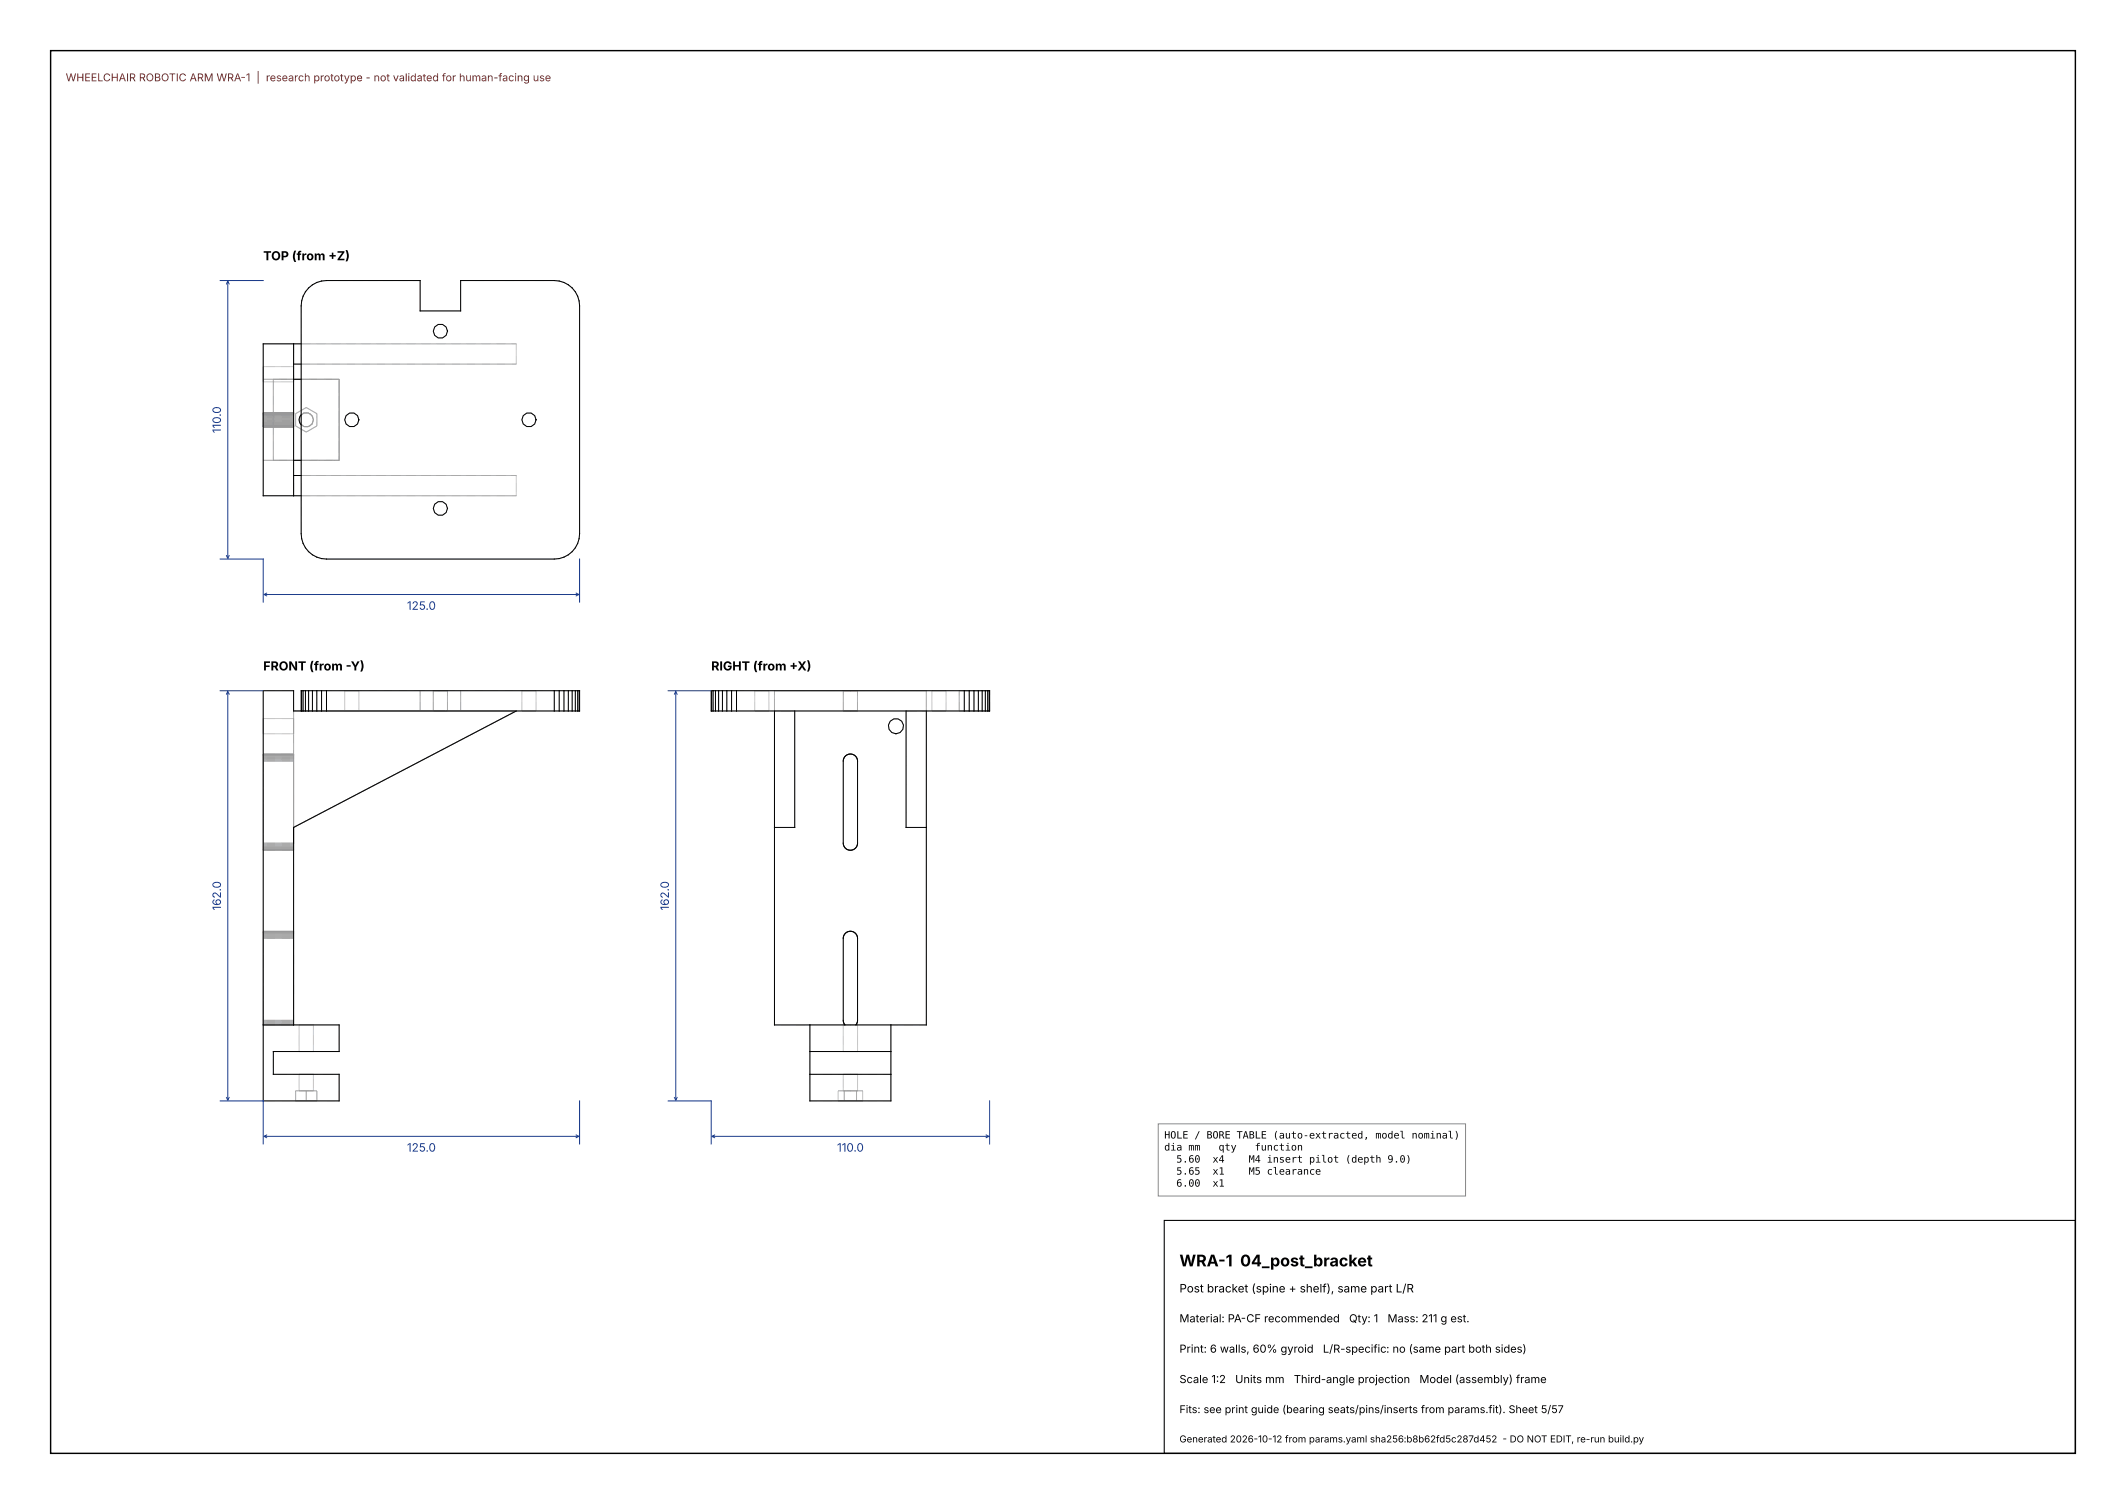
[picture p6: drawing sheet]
<svg xmlns="http://www.w3.org/2000/svg" width="420mm" height="297mm" viewBox="0 0 420 297" stroke-linecap="round" stroke-linejoin="round" font-family="sans-serif">
<path d="M10 10h400v277h-400z" fill="none" stroke="#000" stroke-width=".28"/>
<path d="M230 241h180v46h-180z" fill="none" stroke="#000" stroke-width=".21"/>
<g fill="none" stroke="#9a9a9a" stroke-width=".2">
<path d="M61 56.9a5 5 0 0 1 3.5-1.5h18.5v6h8v-6h18.5a5 5 0 0 1 5 5v45a5 5 0 0 1-5 5h-45a5 5 0 0 1-5-5v-45a5 5 0 0 1 1.5-3.5zM52 72.4v3M52 74.9h15v16h-15M52 75.4h6M52 72.4h6M54 74.9v16M58 72.4v3M58 71.9h44v-4h-50v30h50v-4h-44M58 67.9v30M52 81.8h6M52 81.7h6M52 84h6"/>
<path d="M52 81.6h6M52 81.5h6M52 84.1h6M52 84.2h6M52 84.3h6M52 81.9h6M52 82h6M52 82.2h6M52 83.9h6M52 82.4h6M52 83.8h6M52 82.5h6"/>
<path d="M52 83.6h6M52 82.7h6M52 83.4h6M52 82.9h6M52 83.3h6M52 83.1h6M58.4 81.7l2.1-1.2 2.1 1.2v2.4l-2.1 1.2-2.1-1.2zM59.5 81.9a1.41 1.41 0 0 1 1.5-.3 1.41 1.41 0 0 1 .9 1.3M61.9 82.9a1.41 1.41 0 0 1-.9 1.3 1.41 1.41 0 0 1-1.5-.3M59.6 136.4v4M59.9 136.4v4M60.3 136.4v4"/>
<path d="M61 136.4v4M61.7 136.4v4M62.6 136.4v4M63.5 136.4v4M64.5 136.4v4M68.1 136.4h2.8v4h-2.8zM83 136.4v4M85.6 136.4h2.8v4h-2.8zM91 136.4v4M103.1 136.4h2.8v4h-2.8zM109.5 136.4v4M110.5 136.4v4"/>
<path d="M111.4 136.4v4M112.3 136.4v4M113 136.4v4M113.7 136.4v4M114.1 136.4v4M114.4 136.4v4M140.5 136.4h55v4h-55zM140.6 136.4v4M140.9 136.4v4M141.3 136.4v4M142 136.4v4M142.7 136.4v4"/>
<path d="M143.6 136.4v4M144.5 136.4v4M145.5 136.4v4M149.1 136.4h2.8M149.1 136.4v4M151.9 136.4v4M153 136.4v66h30v-66M166.6 136.4h2.8M166.6 136.4v4M169.4 136.4v4M184.1 136.4h2.8M184.1 136.4v4"/>
<path d="M186.9 136.4v4M189.5 136.4v4M190.5 136.4v4M191.5 136.4v4M192.4 136.4v4M193.3 136.4v4M194 136.4v4M194.7 136.4v4M195.1 136.4v4M195.4 136.4v4M52 141.9h6v3h-6zM52 150.3h6"/>
<path d="M52 150.1h6M52 149.9h6M52 149.8h6M52 149.6h6M52 149.5h6M52 149.3h6M52 149.2h6M52 149.1h6M52 149h6M52 148.9h6M58 140.4h56.5v-4h-55v4M102 140.4l-44 23"/>
<path d="M149.1 140.4h2.8M157 140.4v23M166.6 140.4h2.8M167 149.3a1.41 1.41 0 0 1 1.5-.3 1.41 1.41 0 0 1 .9 1.3v16.2a1.41 1.41 0 0 1-1.4 1.4 1.41 1.41 0 0 1-1.4-1.4v-16.2l.1-.5zM179 140.4v23M184.1 140.4h2.8M52 167h6M52 166.9h6M52 167.2h6M52 166.7h6M52 167.3h6M52 166.5h6"/>
<path d="M52 167.5h6M52 167.6h6M52 167.7h6M52 167.8h6M52 167.9h6M52 185.3h6M52 185.1h6M52 184.9h6M52 184.8h6M52 184.6h6M52 184.5h6M52 184.3h6"/>
<path d="M52 184.2h6M52 184.1h6M52 184h6M52 183.9h6M52 202.4h15v5.3h-13v4.5h13v5.2h-15v-81h6v66M52 202.3h6M52 202.2h6M52 202h6M52 201.9h6M52 201.7h6M52 201.5h6M58.4 217.4v-2h4.2v2"/>
<path d="M59.1 202.4h2.8v5.3h-2.8zM59.1 212.2h2.8v3.2h-2.8zM60.5 215.4v2M160 212.2h16M160 207.7h16M160 202.4v15h16v-15M165.6 217.4v-2h4.8v2M166.6 202.4h2.8M166.6 212.2h2.8M166.6 207.7h2.8M166.6 215.4h2.8M166.6 202.4v5.3"/>
<path d="M166.6 212.2v3.2M166.8 215.4v2M166.9 202.4l-.3-.9v-16.2a1.41 1.41 0 0 1 1.4-1.4 1.41 1.41 0 0 1 1.4 1.4v16.2l-.3 .9M169.2 215.4v2M169.4 202.4v5.3M169.4 212.2v3.2"/>
<circle cx="87" cy="65.4" r="1.4"/>
<circle cx="60.5" cy="82.9" r="1.41"/>
<circle cx="69.5" cy="82.9" r="1.4"/>
<circle cx="104.5" cy="82.9" r="1.4"/>
<circle cx="87" cy="100.4" r="1.4"/>
<circle cx="177" cy="143.4" r="1.5"/>
</g>
<g fill="none" stroke="#000" stroke-width=".2">
<path d="M61 56.9a5 5 0 0 1 3.5-1.5h18.5v6h8v-6h18.5a5 5 0 0 1 5 5v45a5 5 0 0 1-5 5h-45a5 5 0 0 1-5-5v-45a5 5 0 0 1 1.5-3.5zM58 67.9v30M58 74.9h1.5M58 71.9h1.5M59.5 67.9h-7.5v30h7.5M58 90.9h1.5M58 93.9h1.5M59.5 81.9a1.41 1.41 0 0 0 0 2M59.6 136.4v4M59.9 136.4v4M60.3 136.4v4M61 136.4v4"/>
<path d="M61.7 136.4v4M62.6 136.4v4M63.5 136.4v4M64.5 136.4v4M109.5 136.4v4M110.5 136.4v4M111.4 136.4v4M112.3 136.4v4M113 136.4v4M113.7 136.4v4M114.1 136.4v4M114.4 136.4v4"/>
<path d="M140.5 136.4h55v4h-55zM140.6 136.4v4M140.9 136.4v4M141.3 136.4v4M142 136.4v4M142.7 136.4v4M143.6 136.4v4M144.5 136.4v4M145.5 136.4v4M190.5 136.4v4M191.5 136.4v4M192.4 136.4v4"/>
<path d="M193.3 136.4v4M194 136.4v4M194.7 136.4v4M195.1 136.4v4M195.4 136.4v4M59.5 140.4v-4h55v4h-56.5v-4h-6v81h15v-5.2h-13v-4.5h13v-5.3h-15M102 140.4l-44 23v39M153 140.4v62h30v-62M157 140.4v23h-4M167 149.3a1.41 1.41 0 0 1 1.5-.3 1.41 1.41 0 0 1 .9 1.3v16.2a1.41 1.41 0 0 1-1.4 1.4 1.41 1.41 0 0 1-1.4-1.4v-16.2l.1-.5zM179 140.4v23h4M160 202.4v15h16v-15"/>
<path d="M160 212.2h16M160 207.7h16M166.9 202.4l-.3-.9v-16.2a1.41 1.41 0 0 1 1.4-1.4 1.41 1.41 0 0 1 1.4 1.4v16.2l-.3 .9"/>
<circle cx="87" cy="65.4" r="1.4"/>
<circle cx="69.5" cy="82.9" r="1.4"/>
<circle cx="104.5" cy="82.9" r="1.4"/>
<circle cx="87" cy="100.4" r="1.4"/>
<circle cx="177" cy="143.4" r="1.5"/>
</g>
<g fill="none" stroke="#1a3b8a" stroke-width=".2">
<path d="M43.5 55.4h8.5M44.7 56.1l.3-.6 .3 .6M45 55.5v54.8M43.5 110.4h8.5v8.5M44.7 109.7l.3 .6 .3-.6M52.1 117.4h62.3M52.7 117.1l-.6 .3 .6 .3M113.8 117.1l.6 .3-.6 .3M114.5 110.4v8.5M43.5 136.4h8.5M44.7 137.1l.3-.6 .3 .6M45 136.5v80.8"/>
<path d="M132 136.4h8.5M133.2 137.1l.3-.6 .3 .6M133.5 136.5v80.8M43.5 217.4h8.5v8.5M44.7 216.7l.3 .6 .3-.6M114.5 217.4v8.5M132 217.4h8.5v8.5M133.2 216.7l.3 .6 .3-.6M195.5 217.4v8.5M52.1 224.4h62.3M52.7 224.1l-.6 .3 .6 .3M113.8 224.1l.6 .3-.6 .3"/>
<path d="M140.6 224.4h54.8M141.2 224.1l-.6 .3 .6 .3M194.8 224.1l.6 .3-.6 .3"/>
</g>
<path d="M228.8 221.9h60.7v14.3h-60.7z" fill="#fff" stroke="#888" stroke-width=".2"/>
<text font-size="3.2" x="233" y="250.1">WRA-1 04_post_bracket</text>
<g font-size="2.5">
<text x="52" y="51.4">TOP (from +Z)</text>
<text x="52" y="132.4">FRONT (from -Y)</text>
<text x="140.5" y="132.4">RIGHT (from +X)</text>
</g>
<g font-size="2.3" fill="#1a3b8a">
<text x="43.6" y="85.5" transform="rotate(-90 43.6 85.5)">110.0</text>
<text x="80.4" y="120.4">125.0</text>
<text x="43.6" y="179.8" transform="rotate(-90 43.6 179.8)">162.0</text>
<text x="132.1" y="179.8" transform="rotate(-90 132.1 179.8)">162.0</text>
<text x="80.4" y="227.4">125.0</text>
<text x="165.4" y="227.4">110.0</text>
</g>
<text font-size="2.3" x="233" y="255.2">Post bracket (spine + shelf), same part L/R</text>
<g font-size="2.2">
<text x="233" y="261.1">Material: PA-CF recommended</text>
<text x="266.5" y="261.1">Qty: 1</text>
<text x="274.1" y="261.1">Mass: 211 g est.</text>
<text x="233" y="267.1">Print: 6 walls, 60% gyroid</text>
<text x="261.3" y="267.1">L/R-specific: no (same part both sides)</text>
<text x="233" y="273.1">Scale 1:2</text>
<text x="244" y="273.1">Units mm</text>
<text x="255.6" y="273.1">Third-angle projection</text>
<text x="280.4" y="273.1">Model (assembly) frame</text>
</g>
<text font-size="2.1" fill="#a01010" x="13" y="16.1">WHEELCHAIR ROBOTIC ARM WRA-1 | research prototype - not validated for human-facing use</text>
<text font-size="2.1" x="233" y="279.1">Fits: see print guide (bearing seats/pins/inserts from params.fit). Sheet 5/57</text>
<g font-size="2">
<text x="230" y="224.8">HOLE / BORE TABLE (auto-extracted, model nominal)</text>
<text x="230" y="227.2">dia mm</text>
<text x="240.7" y="227.2">qty</text>
<text x="247.9" y="227.2">function</text>
<text x="232.4" y="229.6">5.60</text>
<text x="232.4" y="232">5.65</text>
<text x="239.5" y="229.6">x4</text>
<text x="239.5" y="232">x1</text>
<text x="246.7" y="229.6">M4 insert pilot (depth 9.0)</text>
<text x="246.7" y="232">M5 clearance</text>
<text x="232.4" y="234.3">6.00</text>
<text x="239.5" y="234.3">x1</text>
</g>
<text font-size="1.9" x="233" y="284.8">Generated 2026-10-12 from params.yaml sha256:b8b62fd5c287d452 - DO NOT EDIT, re-run build.py</text>
</svg>
